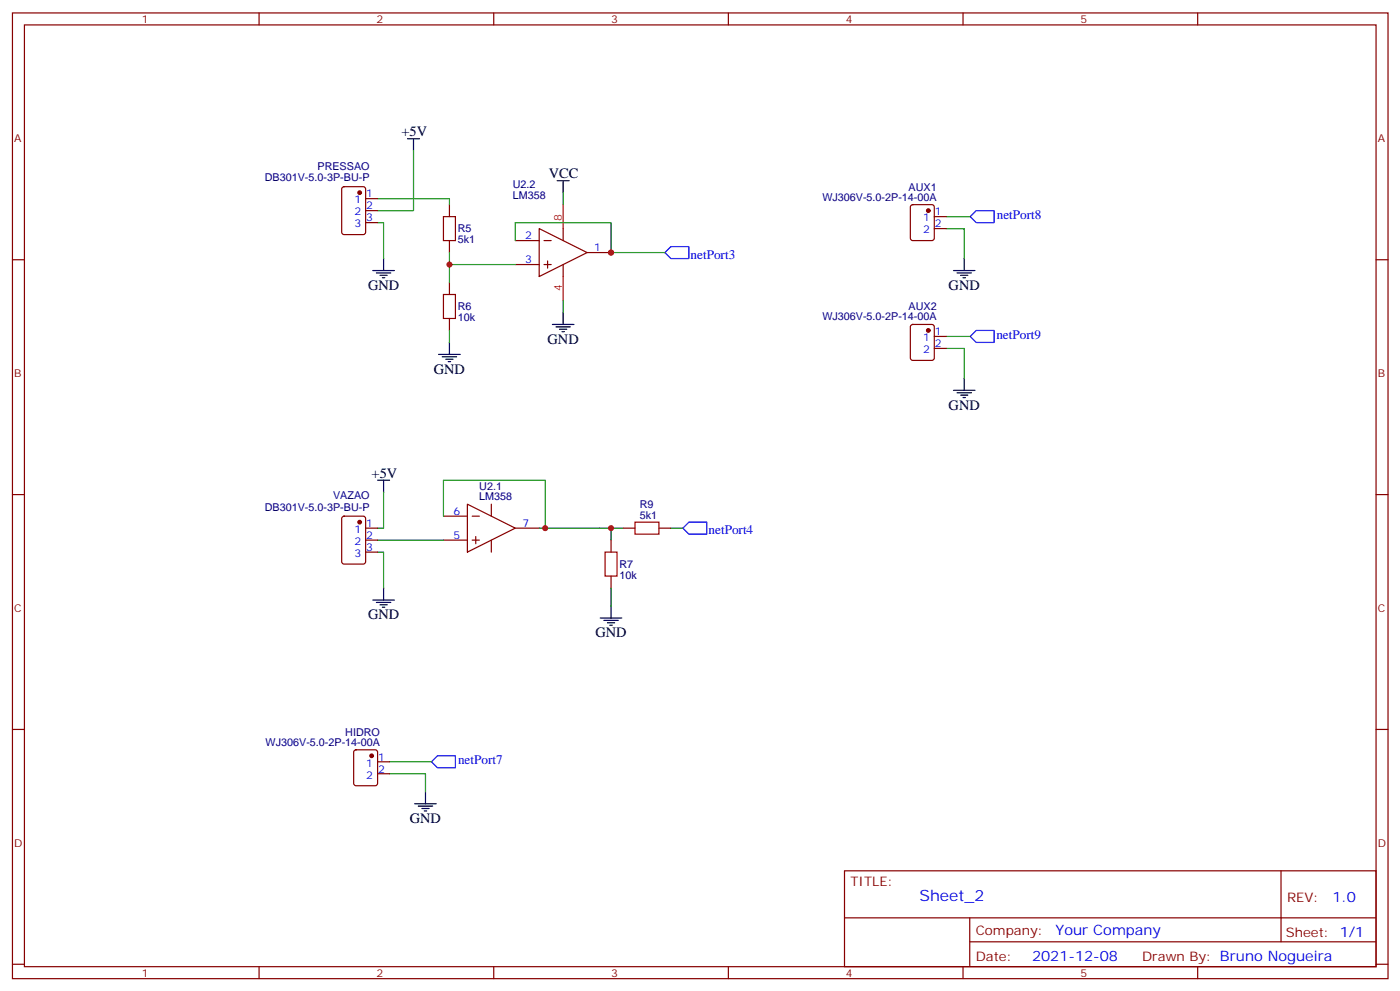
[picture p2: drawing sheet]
<svg xmlns="http://www.w3.org/2000/svg" width="413mm" height="292mm" viewBox="0 0 413 292" stroke-linecap="round" stroke-linejoin="round" font-family="sans-serif">
<g fill="none" stroke="#870000" stroke-width=".35">
<path d="M3.7 3.8h405.3v284.3h-405.3zM7.2 7.3h398.3v277.3h-398.3zM76.3 3.8v3.5M145.5 3.8v3.5M214.6 3.8v3.5M283.8 3.8v3.5M352.9 3.8v3.5M100.9 55.2l.5-.2h5.6l.7 .4v13l-.4 .6-5.9 .1-.7-.5v-12.9zM107.7 58.5h3.6M3.7 76.5h3.5M107.7 62h3.6M107.7 65.5h3.6"/>
<path d="M132.4 60.3v3.5M132.4 70.8v3.6M151.8 70.8h7.1M151.8 77.9h7.1M158.9 67.3l14.1 7.1-14.1 7zM160.3 70.8h2.1M160.3 77.9h2.1M161.4 76.8v2.2M165.9 67.3v3.5M165.9 77.9v3.5M173 74.4h7.1M268.5 60.5l.5-.2h5.6l.7 .4v9.4l-.5 .7h-5.8l-.7-.4v-9.4z"/>
<path d="M275.3 63.8h3.5M275.3 67.3h3.5M405.5 76.5h3.5M132.4 83.2v3.5M132.4 93.8v3.5M268.5 95.7l.5-.2h5.6l.7 .5v9.4l-.5 .7h-5.8l-.7-.4v-9.5zM275.3 99.1h3.5M275.3 102.6h3.5M3.7 145.6h3.5M100.9 152.2l.5-.2h5.6l.7 .4v13l-.4 .6-5.9 .1-.7-.5v-12.9zM107.7 159h3.6M107.7 155.5h3.6"/>
<path d="M130.7 152h7M130.7 159h7M137.7 148.4l14.1 7.1-14.1 7.1zM139.1 152h2.2M139.1 159h2.2M140.2 158v2.1M144.8 148.4v3.6M144.8 159v3.6M151.8 155.5h7.1M180.1 159v3.6M183.6 155.5h3.5M194.2 155.5h3.5"/>
<path d="M405.5 145.6h3.5M107.7 162.6h3.6M180.1 169.6v3.5M3.7 214.8h3.5M405.5 214.8h3.5M104.4 221l.5-.2h5.7l.6 .4 .1 9.4-.5 .7-5.9 .1-.6-.5-.1-9.4zM111.3 224.3h3.5M111.3 227.8h3.5M248.8 256.4h156.7v28.2h-156.7zM377.5 256.4v20.9M248.9 270.2h156.5M285.8 277.3h119.6"/>
<path d="M285.8 270.2v14.2M3.7 283.9h3.5M76.3 284.6v3.5M145.5 284.6v3.5M214.6 284.6v3.5M283.8 284.6v3.5M352.9 284.6v3.5M405.5 283.9h3.5"/>
</g>
<path d="M197.7 72.6h5.3v3.5h-5.3l-1.8-1.7zM285.9 63.8l1.8-1.8h5.2v3.5h-5.2zM285.9 99.1l1.8-1.8h5.2v3.5h-5.2zM203 153.7h5.3v3.6h-5.3l-1.8-1.8zM127.1 224.3l1.8-1.8h5.3v3.6h-5.3z" fill="none" stroke="#00f" stroke-width=".35"/>
<path d="M165.9 60.3v7M165.9 81.4v7.1" fill="none" stroke="#f00" stroke-width=".35"/>
<g fill="none" stroke="#000" stroke-width=".35">
<path d="M120.1 40.9h3.5M121.8 40.9v3.5M164.2 53.2h3.5M165.9 53.2v3.5M109.9 79.7h6.3M113 76.1v3.6M281 79.7h6.3M284.1 76.1v3.6M110.9 80.4h4.2M112 81.1h2.1M112.7 81.8h.7M162.8 95.5h6.3"/>
<path d="M163.8 96.2h4.3M164.9 96.9h2.1M165.6 97.6h.7M165.9 92v3.5M282 80.4h4.2M283.1 81.1h2.1M283.8 81.8h.7M129.3 104.4h6.3M130.3 105.1h4.2M131.4 105.8h2.1M132.1 106.5h.7M132.4 100.8v3.6"/>
<path d="M281 114.9h6.3M282 115.6h4.2M283.1 116.3h2.1M283.8 117.1h.7M284.1 111.4v3.5M111.3 141.4h3.5M113 141.4v3.5M109.9 176.7h6.3M110.9 177.4h4.2M112 178.1h2.1M112.7 178.8h.7M113 173.1v3.6"/>
<path d="M180.1 178.4v3.6M176.9 182h6.3M177.9 182.7h4.3M179 183.4h2.1M179.7 184.1h.7M122.2 236.6h6.4M123.3 237.3h4.2M124.3 238.1h2.1M125 238.8h.7M125.4 233.1v3.5"/>
</g>
<g fill="none" stroke="#008700" stroke-width=".35">
<path d="M111.3 58.5h21.1v1.8M121.8 44.4v17.6h-10.5M165.9 56.7v3.6M111.3 65.5h1.7v10.6M132.4 74.4v3.5M151.8 77.9h-19.4v5.3M151.8 70.8v-5.3h28.3v8.9h15.8M278.8 67.3h5.3v8.8M278.8 63.8h7.1M132.4 97.3v3.5M165.9 88.5v3.5M278.8 99.1h7.1"/>
<path d="M278.8 102.6h5.3v8.8M111.3 159h19.4M113 144.9v10.6h-1.7M130.7 152v-10.6h30v14.1h-1.8M160.7 155.5h19.4v3.5M180.1 155.5h3.5M197.7 155.5h3.5M111.3 162.6h1.7v10.5M180.1 173.1v5.3M114.8 227.8h10.6v5.3M114.8 224.3h12.3"/>
</g>
<path d="M130.7 63.8h3.5v7h-3.5zM130.7 86.7h3.5v7.1h-3.5zM187.1 153.7h7.1v3.6h-7.1zM178.3 162.6h3.5v7h-3.5z" fill="none" stroke="#a10000" stroke-width=".35"/>
<g fill="#870000" stroke="#870000" stroke-width=".35">
<circle cx="106" cy="56.7" r=".53"/>
<circle cx="106" cy="153.7" r=".53"/>
<circle cx="109.5" cy="222.5" r=".53"/>
<circle cx="273.5" cy="97.3" r=".53"/>
<circle cx="273.5" cy="62" r=".53"/>
</g>
<g fill="#c00">
<circle cx="132.4" cy="77.9" r=".88"/>
<circle cx="160.7" cy="155.5" r=".88"/>
<circle cx="180.1" cy="74.4" r=".88"/>
<circle cx="180.1" cy="155.5" r=".88"/>
</g>
<text font-size="4.6" fill="#00f" x="270.9" y="265.4">Sheet_2</text>
<g font-size="4.2">
<text x="118.3" y="40.1">+5V</text>
<text x="161.7" y="52.5">VCC</text>
<text x="108.4" y="85.3">GND</text>
<text x="279.5" y="85.3">GND</text>
<text x="161.4" y="101.2">GND</text>
<text x="127.8" y="110">GND</text>
<text x="279.5" y="120.6">GND</text>
<text x="109.5" y="140.7">+5V</text>
<text x="108.4" y="182.3">GND</text>
<text x="175.5" y="187.6">GND</text>
<text x="120.8" y="242.3">GND</text>
</g>
<g font-size="4.2" fill="#00f">
<text x="392.6" y="265.7">1.0</text>
<text x="311" y="275.2">Your Company</text>
<text x="304.1" y="283">2021-12-08</text>
</g>
<g font-size="3.9" fill="#00f">
<text x="293.7" y="64.5">netPort8</text>
<text x="203.5" y="76.1">netPort3</text>
<text x="293.6" y="99.8">netPort9</text>
<text x="208.8" y="157.3">netPort4</text>
<text x="135" y="225.1">netPort7</text>
</g>
<g font-size="3.9" fill="#800">
<text x="250.6" y="261">TITLE:</text>
<text x="379.2" y="265.7">REV:</text>
<text x="287.5" y="275.2">Company:</text>
<text x="378.9" y="275.8">Sheet: 1/1</text>
<text x="287.5" y="282.9">Date:</text>
<text x="336.6" y="282.9">Drawn By: Bruno Nogueira</text>
</g>
<g font-size="3.2" fill="#800">
<text x="41.8" y="6.8">1</text>
<text x="110.9" y="6.8">2</text>
<text x="180.1" y="6.8">3</text>
<text x="249.2" y="6.8">4</text>
<text x="318.3" y="6.8">5</text>
<text x="4.2" y="41.9">A</text>
<text x="406" y="41.9">A</text>
<text x="4.2" y="111.1">B</text>
<text x="406" y="111.1">B</text>
<text x="4.2" y="180.2">C</text>
<text x="406" y="180.2">C</text>
<text x="4.2" y="249.3">D</text>
<text x="406" y="249.3">D</text>
<text x="41.8" y="287.6">1</text>
<text x="110.9" y="287.6">2</text>
<text x="180.1" y="287.6">3</text>
<text x="249.2" y="287.6">4</text>
<text x="318.3" y="287.6">5</text>
</g>
<g font-size="3.2" fill="#000080">
<text x="78" y="53.4">DB301V-5.0-3P-BU-P</text>
<text x="93.6" y="50">PRESSAO</text>
<text x="151.1" y="58.5">LM358</text>
<text x="151.1" y="55.4">U2.2</text>
<text x="242.3" y="59.1">WJ306V-5.0-2P-14-00A</text>
<text x="267.7" y="56.1">AUX1</text>
<text x="134.9" y="71.5">5k1</text>
<text x="134.9" y="68.4">R5</text>
<text x="134.9" y="94.5">10k</text>
<text x="134.9" y="91.3">R6</text>
<text x="242.3" y="94.4">WJ306V-5.0-2P-14-00A</text>
<text x="267.7" y="91.4">AUX2</text>
<text x="98.1" y="147">VAZAO</text>
<text x="141.2" y="147.3">LM358</text>
<text x="141.2" y="144.2">U2.1</text>
<text x="188.5" y="149.5">R9</text>
<text x="78" y="150.4">DB301V-5.0-3P-BU-P</text>
<text x="188.5" y="152.7">5k1</text>
<text x="182.5" y="167.2">R7</text>
<text x="182.5" y="170.4">10k</text>
<text x="78.3" y="219.6">WJ306V-5.0-2P-14-00A</text>
<text x="101.8" y="216.7">HIDRO</text>
</g>
<g font-size="3.2" fill="#00f">
<text x="104.4" y="59.9">1</text>
<text x="107.9" y="58.1">1</text>
<text x="104.4" y="63.4">2</text>
<text x="107.9" y="61.7">2</text>
<text x="107.9" y="65.2">3</text>
<text x="272" y="65.2">1</text>
<text x="275.5" y="63.4">1</text>
<text x="104.4" y="67">3</text>
<text x="154.8" y="70.5">2</text>
<text x="272" y="68.7">2</text>
<text x="275.5" y="67">2</text>
<text x="154.8" y="77.5">3</text>
<text x="175.1" y="74">1</text>
<text x="272" y="100.5">1</text>
<text x="275.5" y="98.7">1</text>
<text x="272" y="104">2</text>
<text x="275.5" y="102.2">2</text>
<text x="107.9" y="155.2">1</text>
<text x="133.6" y="151.6">6</text>
<text x="154" y="155.2">7</text>
<text x="104.4" y="156.9">1</text>
<text x="104.4" y="160.4">2</text>
<text x="107.9" y="158.7">2</text>
<text x="133.6" y="158.7">5</text>
<text x="104.4" y="164">3</text>
<text x="107.9" y="162.2">3</text>
<text x="107.9" y="225.7">1</text>
<text x="111.4" y="223.9">1</text>
<text x="111.4" y="227.5">2</text>
<text x="107.9" y="229.2">2</text>
</g>
<g font-size="3.2" fill="#f00">
<text x="165.6" y="65.2" transform="rotate(-90 165.6 65.2)">8</text>
<text x="165.6" y="85.6" transform="rotate(-90 165.6 85.6)">4</text>
</g>
</svg>
